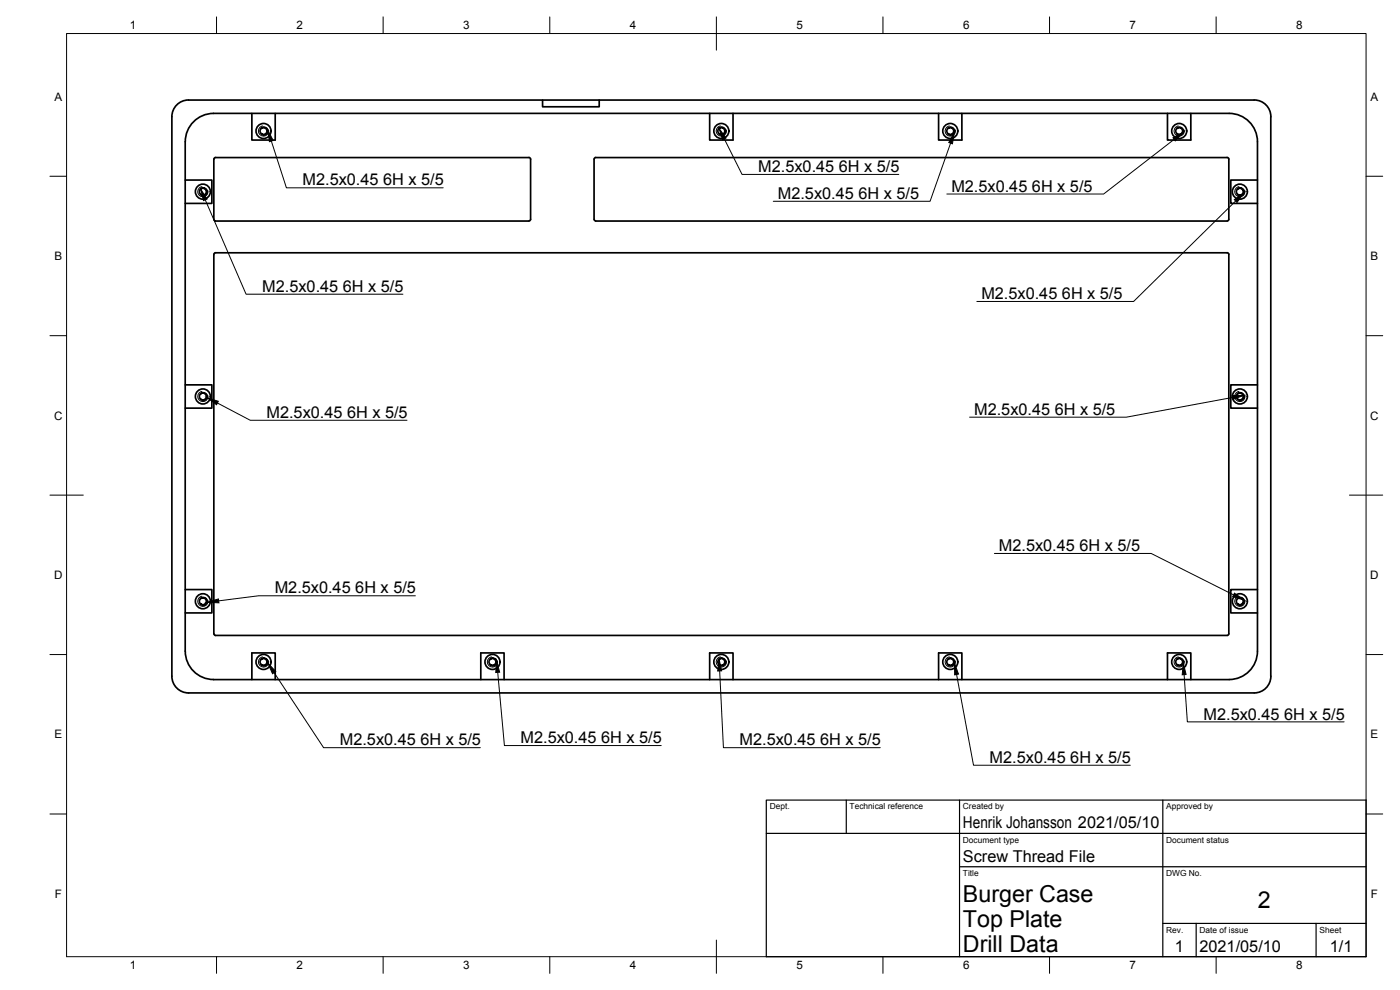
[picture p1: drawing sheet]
<svg xmlns="http://www.w3.org/2000/svg" width="420mm" height="297mm" viewBox="0 0 420 297" stroke-linecap="round" stroke-linejoin="round" font-family="sans-serif">
<!-- layer: Visible -->
<g fill="none" stroke="#000" stroke-width=".51">
<path d="M52.8 31.8a4.9 4.9 0 0 1 3.8-1.8h319.8a5 5 0 0 1 5 5v167.9a5 5 0 0 1-5 5h-319.8a5 5 0 0 1-5-5v-167.9a5 5 0 0 1 1.2-3.2zM75.6 34v8h7v-8M78.4 38.5l-.4 .8 .4 .8M80.3 39a1.15 1.15 0 0 1-.3 1.2 1.15 1.15 0 0 1-1.2 .2l-.4-.3 .5 .3 .8-.2 .4-1-.7-.9-1 .2 1.1-.3 .8 .8M162.8 30v2h17v-2M213 34v8h7v-8M215.8 38.5l-.4 .8 .4 .8M217.7 39a1.15 1.15 0 0 1-.3 1.2 1.15 1.15 0 0 1-1.2 .2l-.4-.3 .5 .3 .8-.2 .4-1-.7-.9-1 .2 .6-.3h.6l.7 .8M281.7 34v8h7v-8M284.5 38.5l-.4 .8 .4 .8M286.4 39a1.15 1.15 0 0 1-.3 1.2 1.15 1.15 0 0 1-1.3 .2l-.3-.3 .5 .3 .8-.2 .4-1-.7-.9-1 .2 1.1-.3 .8 .8M350.4 34v8h7v-8"/>
<path d="M353.2 38.5l-.4 .8 .4 .8M355.1 39a1.15 1.15 0 0 1-.3 1.2 1.15 1.15 0 0 1-1.3 .2l-.3-.3 .5 .3 .8-.2 .4-.9-.2-.6-.5-.4-.9 .1 1.1-.2 .7 .8M368.9 34h-304.8a8.5 8.5 0 0 0-8.5 8.5v152.9a8.5 8.5 0 0 0 8.5 8.5M368.9 34a8.5 8.5 0 0 1 8.5 8.5v152.9a8.5 8.5 0 0 1-8.5 8.5M55.6 54h8v7h-8M60.2 56.7l-.4 .8 .4 .8M60.2 56.7l.6-.3 .6 .1a1.12 1.12 0 0 1 .8 .9 1.12 1.12 0 0 1-.6 1.1l-.7 .2-.7-.4 .8 .3 .6-.3 .3-.6-.2-.9-.7-.3zM64.2 47.8v18M64.2 47.7l.5-.4h94l.5 .4M159.2 47.8v18l-.5 .5h-94l-.5-.5M178.3 47.8v18M178.3 47.7l.5-.4h189.5l.5 .4"/>
<path d="M368.8 47.8v18l-.5 .5h-189.5l-.5-.5M371.4 56.7l-.3 .8 .3 .8M371.4 56.7l.6-.3 .6 .1a1.12 1.12 0 0 1 .8 1 1.12 1.12 0 0 1-.8 1.1h-.6l-.6-.3 .6 .3 .7-.2 .4-.7-.1-.6-.7-.6zM377.4 54h-8v7h8M64.2 76.3v113.9M64.2 76.3l.5-.5 303.8 .1 .3 .4v113.9M55.6 115.5h8v7h-8M60.2 118.2l-.4 .8 .4 .7M60.2 118.1l.6-.3 .6 .1a1.11 1.11 0 0 1 .8 .9 1.11 1.11 0 0 1-.6 1.1l-.6 .2-.8-.4 .8 .3 .6-.3 .3-.6-.3-.9-.6-.3zM371.4 118.2l.6-.4 .6 .1a1.12 1.12 0 0 1 .8 1.1 1.12 1.12 0 0 1-.8 1l-.6 .1-.6-.4 .6 .3 .7-.2 .4-.7-.1-.6-.8-.6zM371.4 118.2l-.3 .8 .3 .7M377.4 115.5h-8v7h8"/>
<path d="M55.6 176.9h8v7h-8M60.2 179.6l-.4 .8 .4 .8M60.2 179.6l.6-.3 .6 .1a1.11 1.11 0 0 1 .8 .9 1.11 1.11 0 0 1-.6 1.1l-.8 .1-.6-.3 .7 .2 .7-.2 .3-.6-.2-.8-.7-.4zM371.4 179.6l-.3 .8 .3 .8M371.4 179.6l.6-.3 .6 .1a1.12 1.12 0 0 1 .8 1 1.12 1.12 0 0 1-.8 1.1h-.6l-.6-.3 .7 .2 .6-.2 .4-.6-.1-.6-.7-.6zM377.4 176.9h-8v7h8M78.4 197.8l-.4 .8 .4 .8M78.4 197.8l.7-.3 .6 .1a1.12 1.12 0 0 1 .7 1 1.12 1.12 0 0 1-.7 1l-.7 .1-.6-.3 .5 .2 .9-.2 .3-.6-.2-.8-.5-.4zM147.1 197.8l.6-.3 .6 .1a1.11 1.11 0 0 1 .8 .9 1.11 1.11 0 0 1-.6 1.1l-.8 .1-.6-.3 .5 .2 .9-.2 .3-.7-.2-.7-.7-.4zM147.1 197.8l-.4 .8 .4 .8M215.8 197.8l-.4 .8 .4 .8M215.8 197.8l.6-.3 .6 .1a1.11 1.11 0 0 1 .8 .9 1.11 1.11 0 0 1-.6 1.1l-.8 .1-.6-.3 .5 .2 .8-.2 .4-.8-.2-.6-.5-.4z"/>
<path d="M284.5 197.8l-.4 .8 .4 .8M284.5 197.8l.6-.3 .6 .1a1.11 1.11 0 0 1 .8 .9 1.11 1.11 0 0 1-.6 1.1l-.8 .1-.6-.3 .5 .2 .9-.2 .3-.6-.2-.8-.5-.4zM353.2 197.8l.6-.3 .6 .1a1.12 1.12 0 0 1 .8 1 1.12 1.12 0 0 1-.8 1.1h-.6l-.6-.3 .5 .2 .8-.2 .4-.6-.1-.8-.8-.4zM353.2 197.8l-.4 .8 .4 .8M368.8 190.2l-.5 .5h-303.6l-.5-.5M64.1 203.9h304.8M75.6 203.9v-8h7v8M144.3 203.9v-8h7v8M213 203.9v-8h7v8M281.7 203.9v-8h7v8M350.4 203.9v-8h7v8"/>
<circle cx="79.1" cy="39.3" r="2.25"/>
<circle cx="216.5" cy="39.3" r="2.25"/>
<circle cx="285.2" cy="39.3" r="2.25"/>
<circle cx="353.9" cy="39.3" r="2.25"/>
<circle cx="60.9" cy="57.5" r="2.25"/>
<circle cx="372.1" cy="57.5" r="2.25"/>
<circle cx="60.9" cy="119" r="2.25"/>
<circle cx="372.1" cy="119" r="2.25"/>
<circle cx="60.9" cy="180.4" r="2.25"/>
<circle cx="79.1" cy="198.6" r="2.25"/>
<circle cx="147.8" cy="198.6" r="2.25"/>
<circle cx="216.5" cy="198.6" r="2.25"/>
<circle cx="285.2" cy="198.6" r="2.25"/>
<circle cx="353.9" cy="198.6" r="2.25"/>
<circle cx="372.1" cy="180.4" r="2.25"/>
</g>
<!-- layer: Visible Narrow -->
<g fill="none" stroke="#000" stroke-width=".3">
<path d="M78.8 37.8a1.53 1.53 0 0 0-1.2 1.8 1.53 1.53 0 0 0 1.8 1.2 1.53 1.53 0 0 0 1.2-1.8M216.2 37.8a1.53 1.53 0 0 0-1.2 1.8 1.53 1.53 0 0 0 1.7 1.2 1.53 1.53 0 0 0 1.3-1.8M284.9 37.8a1.53 1.53 0 0 0-1.2 1.8 1.53 1.53 0 0 0 1.8 1.2 1.53 1.53 0 0 0 1.2-1.8M353.6 37.8a1.53 1.53 0 0 0-1.2 1.8 1.53 1.53 0 0 0 1.8 1.2 1.53 1.53 0 0 0 1.2-1.8M60.6 56a1.53 1.53 0 0 0-1.2 1.8 1.53 1.53 0 0 0 1.8 1.2 1.53 1.53 0 0 0 1.2-1.8M371.8 56a1.53 1.53 0 0 0-1.2 1.8 1.53 1.53 0 0 0 1.8 1.2 1.53 1.53 0 0 0 1.2-1.8M60.6 117.4a1.53 1.53 0 0 0-1.2 1.8 1.53 1.53 0 0 0 1.8 1.3 1.53 1.53 0 0 0 1.2-1.8M371.8 117.4a1.53 1.53 0 0 0-1.2 1.8 1.53 1.53 0 0 0 1.8 1.3 1.53 1.53 0 0 0 1.2-1.8M60.6 178.9a1.53 1.53 0 0 0-1.2 1.8 1.53 1.53 0 0 0 1.8 1.2 1.53 1.53 0 0 0 1.2-1.8M371.8 178.9a1.53 1.53 0 0 0-1.2 1.8 1.53 1.53 0 0 0 1.8 1.2 1.53 1.53 0 0 0 1.2-1.8M78.8 197.1a1.53 1.53 0 0 0-1.2 1.8 1.53 1.53 0 0 0 1.8 1.2 1.53 1.53 0 0 0 1.2-1.8M147.5 197.1a1.53 1.53 0 0 0-1.2 1.8 1.53 1.53 0 0 0 1.8 1.2 1.53 1.53 0 0 0 1.2-1.8"/>
<path d="M216.2 197.1a1.53 1.53 0 0 0-1.2 1.8 1.53 1.53 0 0 0 1.7 1.2 1.53 1.53 0 0 0 1.3-1.8M284.9 197.1a1.53 1.53 0 0 0-1.2 1.8 1.53 1.53 0 0 0 1.8 1.2 1.53 1.53 0 0 0 1.2-1.8M353.6 197.1a1.53 1.53 0 0 0-1.2 1.8 1.53 1.53 0 0 0 1.8 1.2 1.53 1.53 0 0 0 1.2-1.8"/>
</g>
<!-- layer: Border -->
<g fill="none" stroke="#000" stroke-width=".3">
<path d="M20 10.1h390v276.9h-390zM65 5.1v5M115 5.1v5M165 5.1v5M215 5.1v10M265 5.1v5M315 5.1v5M365 5.1v5M15 52.9h5M410 52.9h5M15 100.7h5M410 100.7h5"/>
<path d="M15 148.6h10M405 148.6h10M15 196.4h5M410 196.4h5M15 244.2h5M410 244.2h5M65 287v5M115 287v5M165 287v5M215 282.1v9.9M265 287v5M315 287v5"/>
<path d="M365 287v5"/>
</g>
<!-- layer: TitleBlock -->
<path d="M230 240.1h180v46.9h-180zM230 250h180M254 240.1v9.9M288 240.1v46.9M349 240.1v46.9M288 260.1h122M349 277.1h61M359 277.1v9.9M395 277.1v9.9" fill="none" stroke="#000" stroke-width=".36"/>
<!-- layer: Annotations -->
<g fill="#000" stroke="#000" stroke-width=".3">
<path d="M80.3 39l1.7 3.1-1.1 .4zM215.8 38.6l2.1 2.8-1 .5zM286.4 39.7l-.6 3.4-1.1-.3zM352 41.3l3.1-1.6-2.4 2.6zM370.4 59.9l2.9-2-2.1 2.8zM60.2 56.8l1.9 2.9-1 .5zM369.8 118.7l3.5-.1-3.3 1.2zM62.1 119.3l3.4 1.1-.5 1zM370.5 178l2.8 2.1-3.3-1.1zM62.1 180.7l3.5-1 .1 1.2zM80.3 198.9l2.5 2.6-1 .6zM149 198.3l.9 3.4-1.1 .1z"/>
<path d="M215.8 197.8l.8 3.5h-1.2zM286.4 198.9l1.3 3.4-1.2 .2zM355.1 198.9l.9 3.5-1.2 .1z"/>
</g>
<g fill="none" stroke="#000" stroke-width=".3">
<path d="M61.6 60l12.3 28.3h47M81.4 42.3l4.6 14.1h47M217.4 41.7l5.3 10.6h47M285.3 43l-6.2 17.4h-47M352.4 41.8l-21.2 16.4h-47M370.8 60.3l-30.6 30.2h-47M369.9 119.3l-31.8 5.9h-47.1M65.2 120.9l9.9 5.2h47.1M124.7 178.8h-47.1l-12 1.5M298.4 166.1h47.1l24.7 12.4M82.3 201.8l14.8 22.5h47.1M149.4 201.7l2 22h47"/>
<path d="M216 201.3l1.1 23h47.1M287.1 202.4l5.1 27.2h47M355.4 202.4l.9 14.2h47.1"/>
</g>
<g font-size="7">
<text x="289" y="270.6">Burger Case</text>
<text x="377.5" y="272.3">2</text>
<text x="289" y="278.1">Top Plate</text>
<text x="289" y="285.5">Drill Data</text>
</g>
<g font-size="4.9">
<text x="227.6" y="51.6">M2.5x0.45</text>
<text x="251.7" y="51.6">6H x 5/5</text>
<text x="90.8" y="55.7">M2.5x0.45</text>
<text x="115" y="55.7">6H x 5/5</text>
<text x="233.4" y="59.7">M2.5x0.45</text>
<text x="257.6" y="59.7">6H x 5/5</text>
<text x="285.5" y="57.5">M2.5x0.45</text>
<text x="309.7" y="57.5">6H x 5/5</text>
<text x="78.7" y="87.6">M2.5x0.45</text>
<text x="102.9" y="87.6">6H x 5/5</text>
<text x="294.5" y="89.8">M2.5x0.45</text>
<text x="318.7" y="89.8">6H x 5/5</text>
<text x="80" y="125.4">M2.5x0.45</text>
<text x="104.1" y="125.4">6H x 5/5</text>
<text x="292.4" y="124.5">M2.5x0.45</text>
<text x="316.5" y="124.5">6H x 5/5</text>
<text x="299.8" y="165.4">M2.5x0.45</text>
<text x="324" y="165.4">6H x 5/5</text>
<text x="82.4" y="178.1">M2.5x0.45</text>
<text x="106.6" y="178.1">6H x 5/5</text>
<text x="361.2" y="215.9">M2.5x0.45</text>
<text x="385.4" y="215.9">6H x 5/5</text>
<text x="102" y="223.6">M2.5x0.45</text>
<text x="126.2" y="223.6">6H x 5/5</text>
<text x="156.2" y="223">M2.5x0.45</text>
<text x="180.4" y="223">6H x 5/5</text>
<text x="222" y="223.6">M2.5x0.45</text>
<text x="246.2" y="223.6">6H x 5/5</text>
<text x="297" y="228.9">M2.5x0.45</text>
<text x="321.2" y="228.9">6H x 5/5</text>
<text x="289" y="248.5">Henrik Johansson 2021/05/10</text>
<text x="289" y="258.6">Screw Thread File</text>
<text x="352.6" y="285.7">1</text>
<text x="360" y="285.5">2021/05/10</text>
<text x="399.1" y="285.7">1/1</text>
</g>
<g font-size="3.5">
<text x="39" y="8.8">1</text>
<text x="89" y="8.8">2</text>
<text x="139" y="8.8">3</text>
<text x="189" y="8.8">4</text>
<text x="239" y="8.8">5</text>
<text x="289" y="8.8">6</text>
<text x="339" y="8.8">7</text>
<text x="389" y="8.8">8</text>
<text x="16.3" y="30.2">A</text>
<text x="411.3" y="30.2">A</text>
<text x="16.3" y="78">B</text>
<text x="411.3" y="78">B</text>
<text x="16.2" y="125.9">C</text>
<text x="411.2" y="125.9">C</text>
<text x="16.2" y="173.7">D</text>
<text x="411.2" y="173.7">D</text>
<text x="16.3" y="221.6">E</text>
<text x="411.3" y="221.6">E</text>
<text x="16.4" y="269.4">F</text>
<text x="411.4" y="269.4">F</text>
<text x="39" y="290.8">1</text>
<text x="89" y="290.8">2</text>
<text x="139" y="290.8">3</text>
<text x="189" y="290.8">4</text>
<text x="239" y="290.8">5</text>
<text x="289" y="290.8">6</text>
<text x="339" y="290.8">7</text>
<text x="389" y="290.8">8</text>
</g>
<g font-size="2.5">
<text x="231" y="242.9">Dept.</text>
<text x="255" y="242.9">Technical reference</text>
<text x="289" y="242.9">Created by</text>
<text x="350" y="242.9">Approved by</text>
<text x="289" y="252.8">Document type</text>
<text x="350" y="252.8">Document status</text>
<text x="289" y="262.9">Title</text>
<text x="350" y="262.9">DWG No.</text>
<text x="350" y="279.9">Rev.</text>
<text x="360" y="279.9">Date of issue</text>
<text x="396" y="279.9">Sheet</text>
</g>
</svg>
